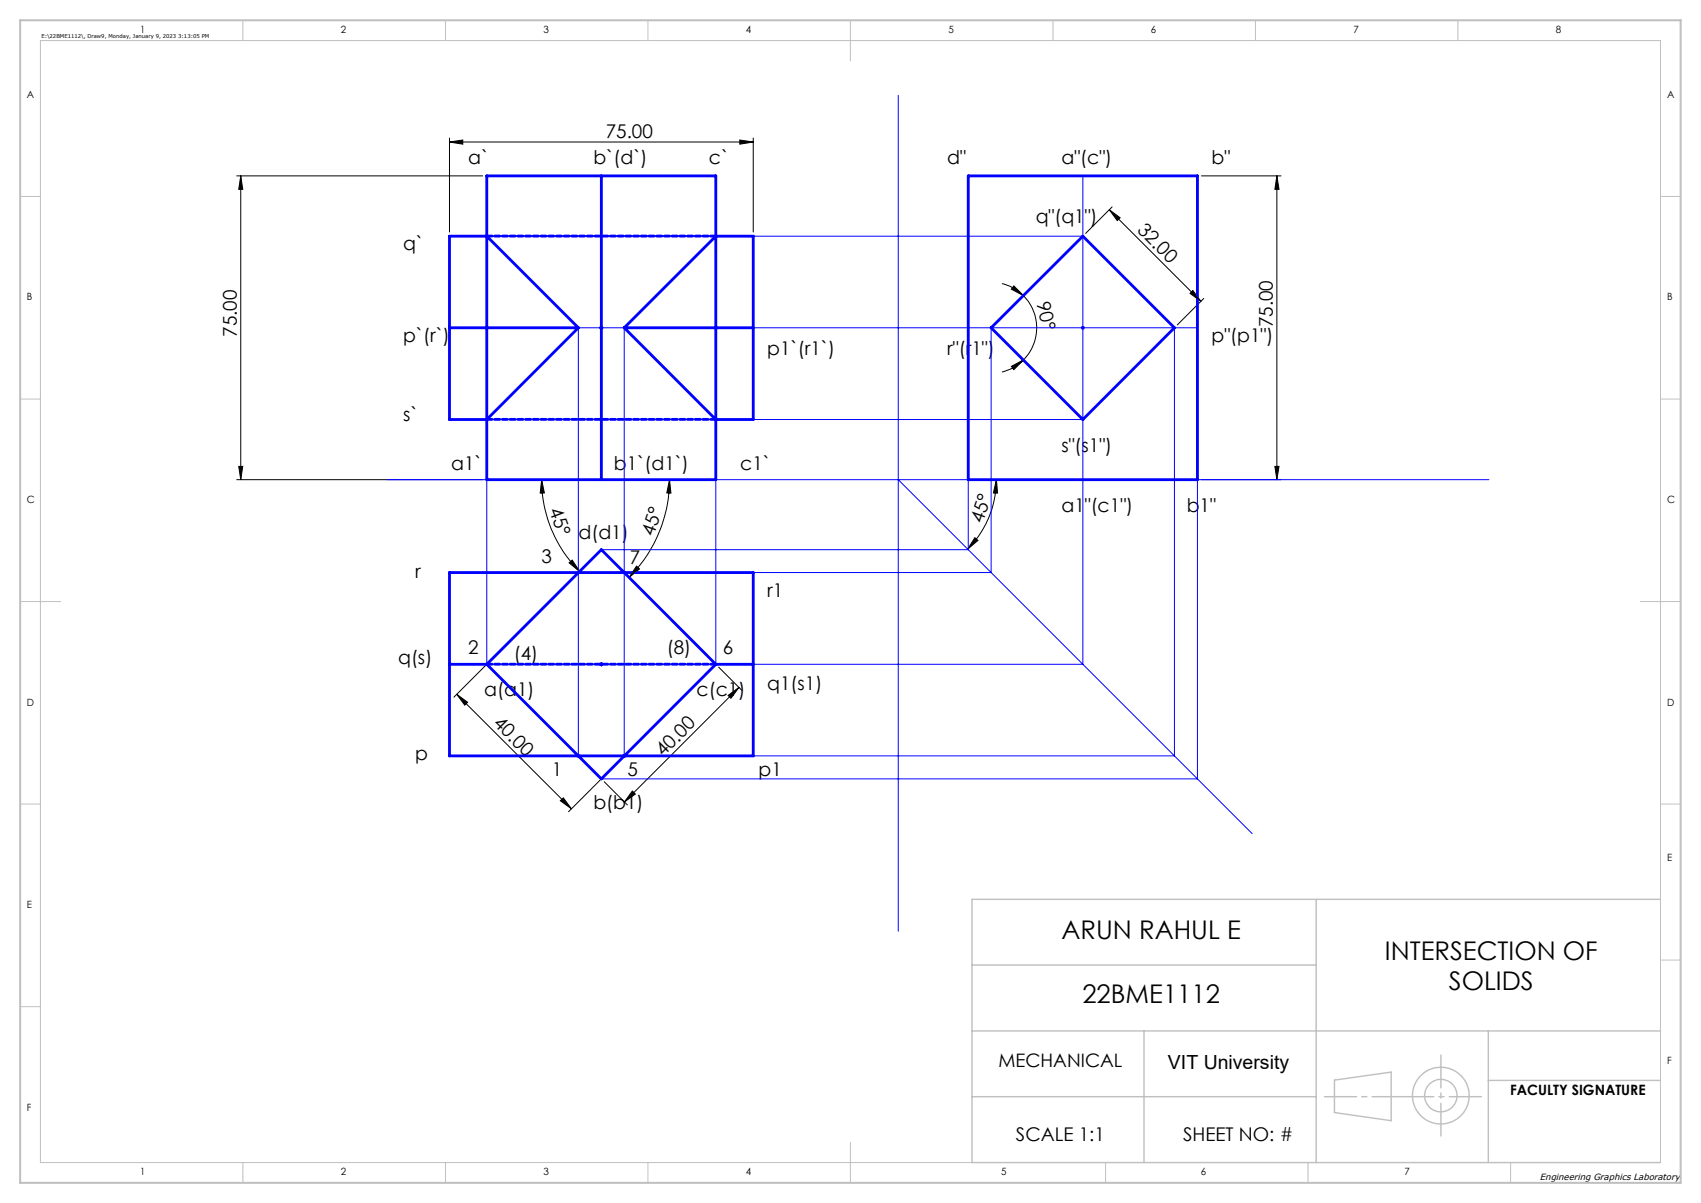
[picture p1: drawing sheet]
<svg xmlns="http://www.w3.org/2000/svg" width="420mm" height="297mm" viewBox="0 0 420 297" stroke-linecap="round" stroke-linejoin="round" font-family="sans-serif">
<g fill="none" stroke="#000" stroke-width=".25">
<path d="M111 35.1l3.3-.5v1zM111 34.1v23.2M111 35.1h75M182.7 34.6l3.3 .5-3.3 .5zM186 34.1v23.2M58.5 43.4h60.7M59.4 43.4v75M59.4 43.4l.5 3.3h-1zM273.9 51.8l2.7 2-.7 .7zM273.9 51.8l22.6 22.6M274.6 51.1l-6.5 6.5M296.7 43.4h19.6"/>
<path d="M315.3 43.4l.5 3.3h-1zM315.3 43.4v75M247.4 70a10.6 10.6 0 0 1 5.3 3M250.3 70.6l2.4 2.4-3-1.6zM252.7 73a11.2 11.2 0 0 1 0 15.9M293.8 72.4l.7-.7 2 2.7zM297.2 73.7l-6.5 6.5M249.7 90.4l3-1.5-2.4 2.4zM252.7 88.9l-.4 .3a10.8 10.8 0 0 1-4.9 2.7M58.5 118.4h60.7M58.9 115.1h1l-.5 3.3zM133.7 118.4l.7 3.3h-1z"/>
<path d="M133.7 118.4a31.7 31.7 0 0 0 9.4 22.7M165.3 118.4l.4 3.3h-1.1zM165.3 118.4a34.4 34.4 0 0 1-10 24.2M246 118.4l.3 3.3h-1zM246 118.4a24.4 24.4 0 0 1-7.1 17.2M296.7 118.4h19.6M314.8 115.1h1l-.5 3.3zM140.5 139l.8-.7 1.8 2.8zM147.8 136.4l-35.7 35.7M157.2 139.8l.7 .7-2.6 2.1zM240.7 132.7l.8 .7-2.6 2.2zM112.8 171.4l28.3 28.3"/>
<path d="M112.8 171.4l2.7 2-.7 .7zM176 164.7l-35.6 35.7M177.4 164.7l5.8 5.7M179.8 171.7l2.7-2-2 2.7zM182.5 169.7l-28.3 28.3M138.4 197.7l.7-.7 2 2.7zM149.2 193l5.7 5.7M156.1 195.3l.8 .7-2.7 2z"/>
</g>
<g fill="none" stroke="#c0c0c0" stroke-width=".35">
<path d="M240 238.3h85M325 222v65M410 222h-170v65h170M240 254.5h170M282.5 254.5v32.5M367.5 254.5v32.5M240 270.8h85M329.5 266.7l14-2v12l-14-2zM367.5 266.7h42.5"/>
<circle cx="355.8" cy="270.5" r="7"/>
<circle cx="355.8" cy="270.5" r="4"/>
</g>
<g fill="none" stroke="#00f" stroke-width=".25">
<path d="M221.8 23.5v206.4M120.2 58.3h147.2M267.4 43.4v120.6h-90.7v-45.6M111 80.9h184.7M142.8 80.9v106.2M148.1 80.6l.7 .7M148.5 80.4v1M148.8 80.6l-.7 .7M154.1 80.9v106.2M244.7 80.9v60.5h-90.6M267 80.6l.7 .7M267.7 80.6l-.7 .7"/>
<path d="M290 80.9v105.7h-136.4M95.6 118.4h272M120.2 103.6h147.2M120.2 118.4v45.6M221.8 118.4l87.4 87.4M239.1 118.4v17.3h-90.6M295.7 118.4v73.9h-147.2M148 164h1M148.1 163.7l.7 .7M148.5 163.5v1M148.8 163.7l-.7 .7M142.3 186.6h1"/>
<path d="M142.5 186.3l.7 .7M143.2 186.3l-.7 .7M153.8 186.3l.7 .7M154.5 186.3l-.7 .7"/>
</g>
<g fill="none" stroke="#c0c0c0" stroke-width=".25">
<path d="M10 10h400v277h-400zM60 5v5M110 5v5M160 5v5M210 5v10M260 5v5M310 5v5M360 5v5M5 48.5h5M410 48.5h5M5 98.5h5M410 98.5h5"/>
<path d="M5 148.5h10M405 148.5h10M5 198.5h5M410 198.5h5M410 237h5M5 248.5h5M60 287v5M110 287v5M160 287v5M210 282v10M273 287v5M323 287v5"/>
<path d="M373 287v5"/>
</g>
<path d="M327 270.8h38.8" fill="none" stroke="#c0c0c0" stroke-width=".35" stroke-dasharray="15.2 1.3 1.3 1.3" stroke-dashoffset="7.3"/>
<path d="M355.8 260.5v20" fill="none" stroke="#c0c0c0" stroke-width=".35" stroke-dasharray="15.2 1.3 1.3 1.3" stroke-dashoffset="7.1"/>
<path d="M5 5h410v287h-410z" fill="none" stroke="#c0c0c0" stroke-width=".5"/>
<g fill="none" stroke="#00f" stroke-width=".7">
<path d="M111 58.3h9.2l22.6 22.6-22.6 22.7h-9.2zM120.2 43.4h56.5v75h-56.5zM148.5 43.4v75M239.1 43.4h56.6v75h-56.6zM111 80.9h31.8M154.1 80.9l22.6-22.6h9.3v45.3h-9.3zM154.1 80.9h31.9M244.7 80.9l22.7-22.6 22.6 22.6-22.6 22.7zM111 141.4h75v45.2h-75zM111 164h9.2M120.2 164l28.3-28.3 28.2 28.3M120.2 164l28.3 28.3 28.2-28.3"/>
<path d="M176.7 164h9.3"/>
</g>
<path d="M120.2 58.3h56.6M120.2 103.5h56.6M120.2 164h56.6" fill="none" stroke="#00f" stroke-width=".7" stroke-dasharray="1.3 .6"/>
<g fill="#000">
<path d="M111 35.1l3.3-.5v1zM182.7 34.6l3.3 .5-3.3 .5z"/>
<path d="M273.9 51.8l2.7 2-.7 .7zM293.8 72.4l.7-.7 2 2.7z"/>
<path d="M315.3 43.4l.5 3.3h-1zM314.8 115.1h1l-.5 3.3z"/>
<path d="M249.7 90.4l3-1.5-2.4 2.4zM250.3 70.6l2.4 2.4-3-1.6z"/>
<path d="M58.9 115.1h1l-.5 3.3zM59.4 43.4l.5 3.3h-1z"/>
<path d="M133.7 118.4l.7 3.3h-1zM140.5 139l.8-.7 1.8 2.8z"/>
<path d="M240.7 132.7l.8 .7-2.6 2.2zM246 118.4l.3 3.3h-1z"/>
<path d="M157.2 139.8l.7 .7-2.6 2.1zM165.3 118.4l.4 3.3h-1.1z"/>
<path d="M112.8 171.4l2.7 2-.7 .7zM138.4 197.7l.7-.7 2 2.7z"/>
<path d="M156.1 195.3l.8 .7-2.7 2zM179.8 171.7l2.7-2-2 2.7z"/>
</g>
<g font-size="6.3">
<text x="262.1" y="231.7">ARUN RAHUL E</text>
<text x="341.9" y="237.1">INTERSECTION OF</text>
<text x="357.7" y="244.4">SOLIDS</text>
<text x="267.2" y="247.7">22BME1112</text>
</g>
<text font-size="4.8" x="288.4" y="264">VIT University</text>
<g font-size="4.7">
<text x="149.6" y="34">75.00</text>
<text x="115.6" y="40.6">a`</text>
<text x="146.5" y="40.6">b`(d`)</text>
<text x="175.1" y="40.6">c`</text>
<text x="233.9" y="40.6">d&quot;</text>
<text x="262.1" y="40.6">a&quot;(c&quot;)</text>
<text x="299.1" y="40.6">b&quot;</text>
<text x="255.7" y="55.1">q&quot;(q1&quot;)</text>
<text x="280.6" y="57" transform="rotate(45 280.6 57)">32.00</text>
<text x="99.5" y="61.8">q`</text>
<text x="256" y="74.8" transform="rotate(78 256 74.8)">90°</text>
<text x="58.4" y="83.2" transform="rotate(-90 58.4 83.2)">75.00</text>
<text x="314.3" y="80.8" transform="rotate(-90 314.3 80.8)">75.00</text>
<text x="99.5" y="84.4">p`(r`)</text>
<text x="189.4" y="87.5">p1`(r1`)</text>
<text x="233.9" y="87.5">r&quot;(r1&quot;)</text>
<text x="299.1" y="84.4">p&quot;(p1&quot;)</text>
<text x="99.5" y="103.9">s`</text>
<text x="262.1" y="111.6">s&quot;(s1&quot;)</text>
<text x="111.4" y="116.1">a1`</text>
<text x="151.6" y="116.1">b1`(d1`)</text>
<text x="182.8" y="116.1">c1`</text>
<text x="135.5" y="125.9" transform="rotate(70 135.5 125.9)">45°</text>
<text x="242.6" y="129.4" transform="rotate(-71 242.6 129.4)">45°</text>
<text x="262.1" y="126.4">a1&quot;(c1&quot;)</text>
<text x="293" y="126.4">b1&quot;</text>
<text x="142.8" y="133.1">d(d1)</text>
<text x="161.3" y="132.6" transform="rotate(-71 161.3 132.6)">45°</text>
<text x="102.5" y="142.7">r</text>
<text x="133.7" y="139">3</text>
<text x="155.5" y="139.2">7</text>
<text x="189.4" y="147.3">r1</text>
<text x="115.6" y="161.6">2</text>
<text x="164.7" y="161.6">(8)</text>
<text x="178.5" y="161.6">6</text>
<text x="98.3" y="164">q(s)</text>
<text x="126.9" y="162.9">(4)</text>
<text x="119.6" y="171.9">a(a1)</text>
<text x="172" y="171.9">c(c1)</text>
<text x="189.4" y="170.4">q1(s1)</text>
<text x="121.6" y="178.7" transform="rotate(45 121.6 178.7)">40.00</text>
<text x="102.5" y="187.5">p</text>
<text x="136.2" y="191.6">1</text>
<text x="154.9" y="191.6">5</text>
<text x="163.8" y="187" transform="rotate(-45 163.8 187)">40.00</text>
<text x="187.3" y="191.6">p1</text>
<text x="146.5" y="199.7">b(b1)</text>
<text x="250.9" y="281.8">SCALE 1:1</text>
<text x="292.1" y="281.8">SHEET NO: #</text>
</g>
<text font-size="4.6" x="246.5" y="263.4">MECHANICAL</text>
<text font-size="3.5" x="372.9" y="270.3">FACULTY SIGNATURE</text>
<g font-size="2.5">
<text x="34.6" y="8.2">1</text>
<text x="84.2" y="8.2">2</text>
<text x="134.2" y="8.2">3</text>
<text x="184.2" y="8.2">4</text>
<text x="234.2" y="8.2">5</text>
<text x="284.2" y="8.2">6</text>
<text x="334.2" y="8.2">7</text>
<text x="384.2" y="8.2">8</text>
<text x="6.7" y="24.2">A</text>
<text x="411.7" y="24.2">A</text>
<text x="6.7" y="74.2">B</text>
<text x="411.7" y="74.2">B</text>
<text x="6.7" y="124.2">C</text>
<text x="411.7" y="124.2">C</text>
<text x="6.7" y="174.2">D</text>
<text x="411.7" y="174.2">D</text>
<text x="411.7" y="212.7">E</text>
<text x="6.7" y="224.2">E</text>
<text x="411.7" y="262.7">F</text>
<text x="6.7" y="274.2">F</text>
<text x="34.6" y="290.2">1</text>
<text x="84.2" y="290.2">2</text>
<text x="134.2" y="290.2">3</text>
<text x="184.2" y="290.2">4</text>
<text x="247.2" y="290.2">5</text>
<text x="296.5" y="290.2">6</text>
<text x="346.8" y="290.2">7</text>
</g>
<text font-size="2.2" x="380.2" y="291.4">Engineering Graphics Laboratory</text>
<text font-size="1.3" x="10.2" y="9.3">E:\22BME1112\, Draw9, Monday, January 9, 2023 3:13:05 PM</text>
</svg>
